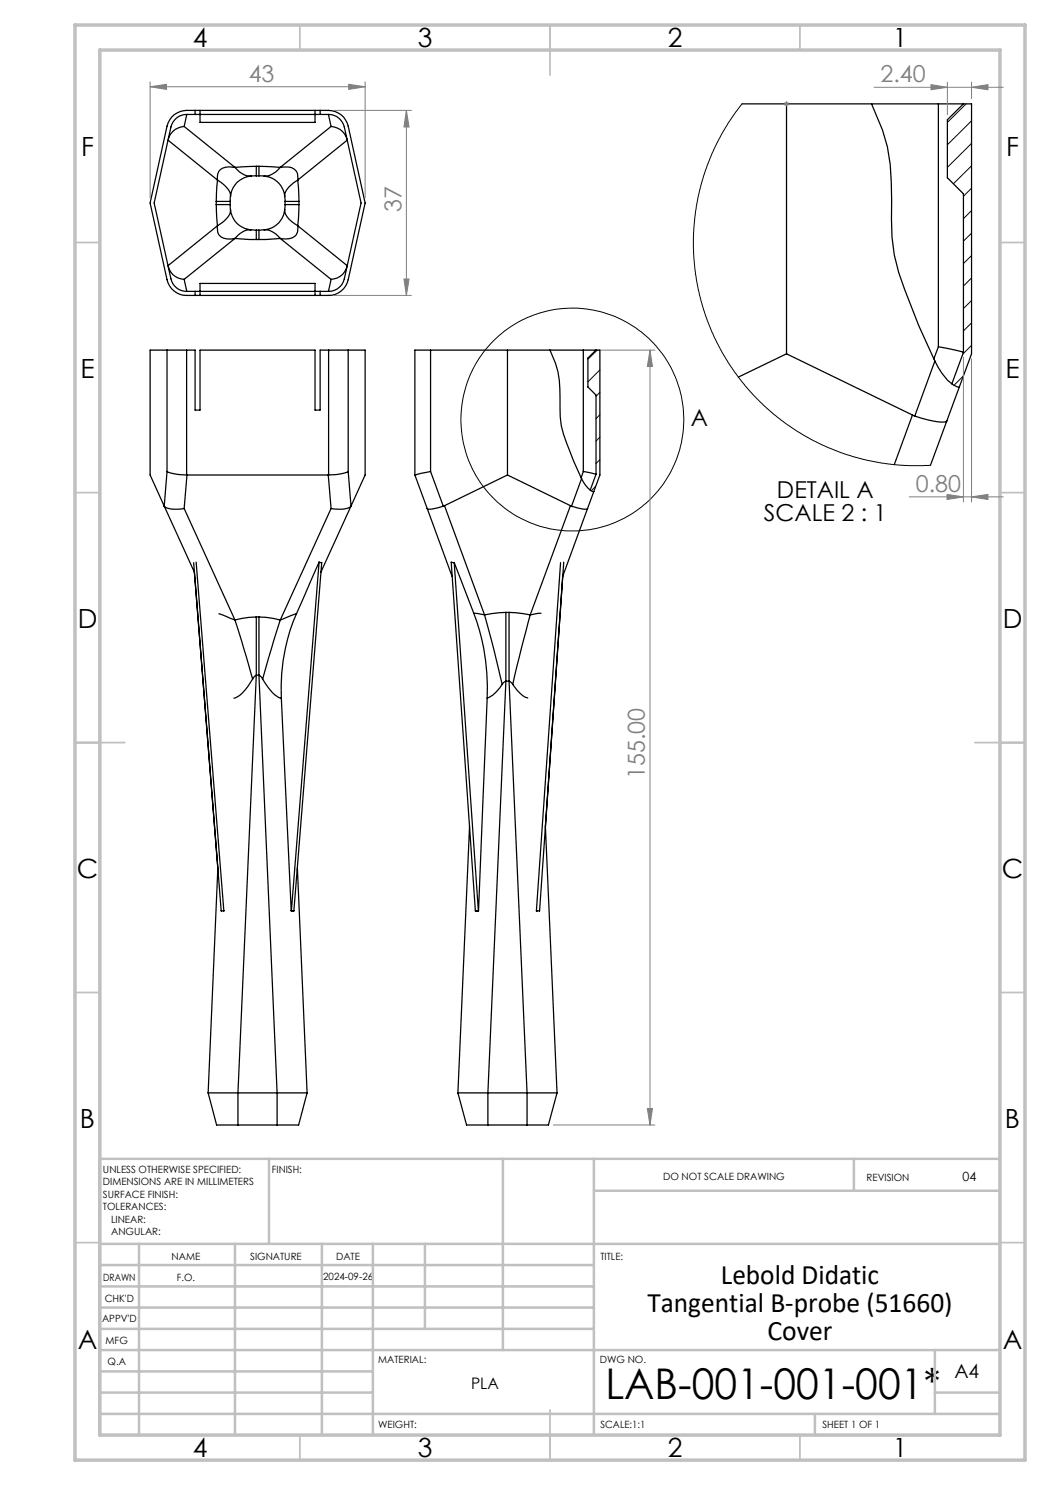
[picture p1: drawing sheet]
<svg xmlns="http://www.w3.org/2000/svg" width="210mm" height="297mm" viewBox="0 0 210 297" stroke-linecap="round" stroke-linejoin="round" font-family="sans-serif">
<g fill="none" stroke="#000" stroke-width=".25">
<path d="M33.6 28l9.9 8M34.3 23.4a4.3 4.3 0 0 1 3-1.3h28.4a4 4 0 0 1 3.9 3.1l3.4 15.4-3.4 15.3a4 4 0 0 1-3.9 3.2h-28.4a4 4 0 0 1-3.9-3.2l-3.4-15.3 3.4-15.4zM36.8 25.3a3.4 3.4 0 0 0-3.1 2.6M36.8 25.3l10.2 8.2M37.4 22.9l-.6 2.4M39 22.1v.8M40 22.1v2.4h23v-2.4M43.5 36l-.2 4.3M46.1 39.3l-.1 1M47 33.5a4 4 0 0 0 4.3 1.7M47 33.5a3.1 3.1 0 0 0-3.2 .8l-.3 .5v1.2M50.2 35.2a4.4 4.4 0 0 0-4.1 4.1v-.1a3.7 3.7 0 0 0-1.9-2.7l-.7-.5"/>
<path d="M51.3 33.3l-4.3 .2M51.3 33.3v1.9M51.3 35.2h.5M51.3 33.3h.5M51.8 33.3l4.3 .2M51.8 33.3v1.9M52.8 35.2a4.4 4.4 0 0 1 4.1 4.1M56.1 33.5a4 4 0 0 1-4.3 1.7M56.1 33.5l.7-.1a2.18 2.18 0 0 1 2.7 2.6M56.9 39.3l.1 1M59.5 36l.3 4.3M59.5 36l-.7 .5a3.7 3.7 0 0 0-1.9 2.8"/>
<path d="M64 22.1v.8M65.7 22.9l.5 2.4M65.7 22.9a3.2 3.2 0 0 1 3.2 2.5l3.3 15.2-3.3 15.2a3.2 3.2 0 0 1-3.2 2.5M65.7 22.9h-28.4a3.2 3.2 0 0 0-3.1 2.5l-3.4 15.2 3.4 15.2a3.2 3.2 0 0 0 3.1 2.5h28.4M66.2 25.3a3.4 3.4 0 0 1 3.2 2.6M66.2 25.3l-10.1 8.2M69.4 28l-9.9 8M148.4 20.8h39.3M157.3 20.8v50M174.3 20.8a33.5 33.5 0 0 1 4 15.7v3.6a39.9 39.9 0 0 0 2.6 17.8l2.9 7.3 3.2 7M187.7 20.8h5M187.7 20.8v48.6"/>
<path d="M192.7 20.8h1.6v50l-8.2 22.3M192.7 20.8l-3.2 3.2v11.6l3.2 3.2v31.7M33.7 53.3a3.3 3.3 0 0 0 3.1 2.6M36.8 55.9l.6 2.4M39 58.3v.8M40 59.1v-2.4h23v2.4M43.3 40.9l.2 4.3M43.3 40.3h2.7M43.3 40.9h2.7M43.3 40.3v.6M43.5 45.2a5.1 5.1 0 0 0 2.6-2.8v-.5a4.4 4.4 0 0 0 4.1 4.1M43.5 45.2a2.19 2.19 0 0 0 2.7 2.6l.8-.1"/>
<path d="M43.5 45.2l-9.9 7.9M46 40.9l.1 1M46 40.3v.6M47 47.7l4.3 .2M47 47.7l-10.2 8.2M50.2 46h1.1M50.2 46a3.8 3.8 0 0 0-3.2 1.7M51.3 46v1.9M51.3 46h.5M51.3 47.9h.5M51.8 46v1.9M52.8 46h-1"/>
<path d="M52.8 46a3.9 3.9 0 0 1 3.3 1.7M56.1 47.7l-4.3 .2M56.1 47.7l10.1 8.2M56.9 41.9a4.4 4.4 0 0 1-4.1 4.1M56.9 41.9v.1a3.6 3.6 0 0 0 1.9 2.7l.7 .5M57 40.9l-.1 1M57 40.3h2.8M57 40.9h2.8M57 40.3v.6M59.5 45.2a2.07 2.07 0 0 1-2.3 2.6l-1.1-.1M59.5 45.2l9.9 7.9M59.8 40.9l-.3 4.3"/>
<path d="M59.8 40.3v.6M64 58.3v.8M66.2 55.9l-.5 2.4M69.4 53.3a3.3 3.3 0 0 1-3.2 2.6M33.4 70h3.9M33.4 70h-3.4v25l8.9 19.4M33.4 70v24.3M37.3 70h1.7v12h1v-12h23v12h1v-12h1.7M37.3 70v25M65.7 70h3.9M65.7 70v25M69.6 70v24.3"/>
<path d="M69.6 70h3.4v25l-2.8 6.1M86.1 70h-3.1v25M86.1 70h30.6M86.1 70v24.3M101.5 70v25M110 70a18.2 18.2 0 0 1 2 9.7 19.9 19.9 0 0 0 1.3 8.9l1.4 3.6 1.6 3.5M116.7 70h2.5M116.7 70v24.3M119.2 70h.8v25l-2.5 6.7M119.2 70l-1.6 1.6v5.8l1.6 1.6v15.9M157.3 70.8l25.2 12.2M157.3 70.8l-9.6 4.6"/>
<path d="M187 72.2a12.4 12.4 0 0 0 3.6 4.8l1.2 .5M187 72.2l-4 11M187.7 69.4l5 1.1M187.7 69.4l-.9 2.4M192.7 70.5l-2.3 6.3M33.4 94.3a9.3 9.3 0 0 0 3.9 .7M33.4 94.3l-.6 6.9M37.3 95h28.4M37.4 95l-.6 6.7M65.7 95l.5 6.7M69.6 94.3a9.3 9.3 0 0 1-3.9 .7M69.6 94.3l.6 6.9"/>
<path d="M83 95h.1M83 95l2.4 6.7M86.1 94.3l-3.1 .7M86.1 94.3l2.6 6.9M101.5 95l12.6 6.1M101.5 95l-12.6 6.1M116.3 95.7a4.5 4.5 0 0 0 2.4 2.7M116.3 95.7l-2 5.5M116.7 94.3l2.5 .6M116.7 94.3l-.5 1.2M119.2 94.9l-1.2 3.1M182.5 83l.5 .2"/>
<path d="M182.5 83l-3.6 9.9M183 83.2l4.4 1.1a2.32 2.32 0 0 0 2-.1M32.8 101.1v.1M32.8 101.2a4.9 4.9 0 0 0 4 .5M36.8 101.7l10.2 22.3M38.7 112.5l5.5 69.7h.6M39.2 112.4l5.6 69.8M63.8 112.4l-4.5 10.3M63.8 112.4l.5 .1-5.5 69.7M63.8 112.4l-5.5 69.8M66.2 101.7l-10.1 22.3M70.2 101.2a4.9 4.9 0 0 1-4 .5"/>
<path d="M70.2 101.1v.1M70.2 101.1l-6 13.3M85.4 101.7l5 13.6M88.7 101.2a4.7 4.7 0 0 1-3.3 .5M88.9 101.1l-.2 .1M88.9 101.1l8 21.9M90.8 112.5l4 10.2M90.8 112.5l-.6-.1 4.9 69.8h.6M90.8 112.5l4.9 69.7M112.1 112.5l-4.8 69.7M112.7 112.4l-4.8 69.8h-.6M114.1 101.1l.2 .1"/>
<path d="M114.1 101.1l-8.1 21.9M114.3 101.2l2.2 .6h.7l.3-.1M117.5 101.7l-5 13.6M43.8 122.8l3.2 1.2M47 124l3.5 11.8M50.5 135.8a7 7 0 0 1-3.7 3.8M51.3 123.4l-1.5 .1-2.8 .5M51.3 135l-.8 .8M51.3 123.4v11.6M51.3 123.4h.5M51.3 135l-3.7 83.6M51.3 135h.5"/>
<path d="M51.8 123.4l1.4 .1 2.9 .5M51.8 135l.7 .8M51.8 123.4v11.6M51.8 135l3.6 83.6M52.5 135.8l.6 .9a5.7 5.7 0 0 0 3.2 3M56.1 124l-3.6 11.8M56.3 139.7l1.9 42.5M59.3 122.7l-3.2 1.3M59.3 122.7a37.7 37.7 0 0 0-3 17M94.8 122.7l2.1 .3M94.8 122.7a41.9 41.9 0 0 1 2.6 16.9M96.9 123l1.8 6.8 1.7 7.1"/>
<path d="M97.4 139.6l-1.7 42.6M100.4 136.9a6.9 6.9 0 0 1-3 2.7M101.2 122.5l-4.3 .5M101.2 136.2l-.8 .7M101.2 122.5v13.7M101.2 122.5h.6M101.2 136.2l-3.6 82.4M101.2 136.2h.6M101.8 122.5l4.2 .5M101.8 136.2l.8 .7M101.8 122.5v13.7M101.8 136.2l3.6 82.4"/>
<path d="M102.6 136.9l.3 .4a5.3 5.3 0 0 0 2.7 2.3M106 123l-3.4 13.9M108.2 122.7l-2.2 .3M43.6 173.6l-2 45M59.5 173.6l1.9 45M93.9 165.3l-2.3 53.3M109.1 165.3l2.3 53.3M58.2 182.2h.5M58.2 182.2h.6M95.1 182.2h.6M107.3 182.2h.1M41.6 218.6h6"/>
<path d="M41.6 218.6l1.7 6.4h4.3M47.6 218.6v6.4M47.6 218.6h7.8M55.4 218.6h6M55.4 218.6v6.4M61.4 218.6l-1.7 6.4h-4.3M91.6 218.6h6M91.6 218.6l1.7 6.4h4.3M97.6 218.6h7.8M97.6 218.6v6.4M105.4 218.6h6M105.4 218.6v6.4"/>
<path d="M111.4 218.6l-1.7 6.4h-4.3M47.6 225h7.8M97.6 225h7.8"/>
</g>
<g fill="none" stroke="#000" stroke-width=".2">
<path d="M148.4 20.8l-1.3 1.6-2.4 3.8-2.2 4.4-1.4 3.5-.9 2.9-.9 3.8-.3 2.7-.3 3v3.2l.6 6.2 .6 3.2 1 3.4 1.5 3.9 .9 2 1.8 3.2 1.9 3 2.1 2.6 1.7 2 4 3.7 2.4 1.9 3.2 2.1 2.1 1.1 3.1 1.5 3.3 1.3 3.7 1.1 3.9 .7 3.3 .4 6.3 .1M193.2 20.8l-3.7 3.7M194.3 24.2l-4.8 4.8M194.3 28.7l-4.8 4.8M194.3 33.2l-3.6 3.6M194.3 37.6l-1.6 1.7M194.3 42.1l-1.6 1.6M194.3 46.6l-1.6 1.6M194.3 51.1l-1.6 1.6M194.3 55.6l-1.6 1.6M119.5 70l-1.9 1.9M120 74l-2.4 2.4"/>
<path d="M120 78.5l-.8 .8M192.7 75.2l-1.9 1.9M194.3 60.1l-1.6 1.6M194.3 64.6l-1.6 1.6M194.3 69.1l-1.7 1.7M119.2 97.2l-.9 1M120 82.9l-.8 .8M120 87.4l-.8 .8M120 91.9l-.8 .8"/>
<circle cx="114.5" cy="83.9" r="22.3"/>
</g>
<g fill="none" stroke="#808080" stroke-width=".2">
<path d="M30 17.4l3.3-.5v1zM30 16.4v23.2M30 17.4h43M69.7 16.9l3.3 .5-3.3 .5zM73 16.4v23.2M174.8 17.5h25.9M186.2 16.9l3.3 .6-3.3 .5zM189.5 16.4v6.6M194.3 17.5l3.3-.6v1.1zM194.3 16.4v3.4M66.7 22.1h15.6M81.3 22.1l.5 3.3h-1z"/>
<path d="M81.3 22.1v37M156.8 20.8h1M157 20.4l.7 .7M157.3 20.2v1.1M157.7 20.4l-.7 .7M66.7 59.1h15.6M80.8 55.8h1l-.5 3.3zM120.2 70h10.8M130 70l.5 3.3h-1zM130 70v155M192.7 71.5v28.9M194.3 71.8v28.6"/>
<path d="M181.9 99.4h18.8M189.4 98.9l3.3 .5-3.3 .5zM194.3 99.4l3.3-.5v1zM110.7 225h20.3M129.5 221.7h1l-.5 3.3z"/>
</g>
<g fill="none" stroke="#c0c0c0" stroke-width=".35">
<path d="M60 5v5M110 5v10M160 5v5M15 48.5h5M200 48.5h5M15 98.5h5M200 98.5h5M15 148.5h10M195 148.5h10M15 198.5h5M200 198.5h5M15 248.5h5"/>
<path d="M200 248.5h5M60 287v5M110 282v10M160 287v5"/>
</g>
<g fill="none" stroke="#c0c0c0" stroke-width=".5">
<path d="M53.8 231.8v17M100.6 231.8v38.2M118.8 231.8v55.2M118.8 238.2h81.2M170.8 231.8v6.4M200 231.8h-180v55.2M20 248.8h180M20 257.3h98.8M20 253h98.8M27.8 248.8v38.2M47 248.8v38.2M64.4 248.8v38.2"/>
<path d="M74.6 248.8v38.2M85 248.8v17M20 265.8h98.8M20 261.5h98.8M20 278.5h54.6M20 274.3h54.6M20 270h180M187 278.5h13M187 270v12.8M20 282.8h180M163 282.8v4.2"/>
</g>
<path d="M15 5h190v287h-190zM20 10h180v277h-180z" fill="none" stroke="#c0c0c0" stroke-width=".7"/>
<g fill="#808080">
<path d="M81.3 22.1l.5 3.3h-1zM80.8 55.8h1l-.5 3.3z"/>
<path d="M130 70l.5 3.3h-1zM129.5 221.7h1l-.5 3.3z"/>
<path d="M30 17.4l3.3-.5v1zM69.7 16.9l3.3 .5-3.3 .5zM186.2 16.9l3.3 .6-3.3 .5zM194.3 17.5l3.3-.6v1.1zM189.4 98.9l3.3 .5-3.3 .5zM194.3 99.4l3.3-.5v1z"/>
</g>
<text font-size="8.5" x="121.1" y="279.7">LAB-001-001-001*</text>
<g font-size="5.6">
<text x="144.2" y="256.7">Lebold Didatic</text>
<text x="129.5" y="262.4">Tangential B-probe (51660)</text>
<text x="153.5" y="268">Cover</text>
</g>
<g font-size="5.3">
<text x="38.5" y="9.5">4</text>
<text x="83.5" y="9.5">3</text>
<text x="133.6" y="9.5">2</text>
<text x="178.6" y="9.5">1</text>
<text x="16.2" y="31.3">F</text>
<text x="201.2" y="31.3">F</text>
<text x="16.1" y="75.5">E</text>
<text x="201.1" y="75.5">E</text>
<text x="15.5" y="125.5">D</text>
<text x="200.5" y="125.5">D</text>
<text x="15.4" y="175.5">C</text>
<text x="200.4" y="175.5">C</text>
<text x="16" y="225.5">B</text>
<text x="201" y="225.5">B</text>
<text x="15.5" y="269.8">A</text>
<text x="200.5" y="269.8">A</text>
<text x="38.5" y="291.5">4</text>
<text x="83.5" y="291.5">3</text>
<text x="133.6" y="291.5">2</text>
<text x="178.6" y="291.5">1</text>
</g>
<g font-size="4.7" fill="#808080">
<text x="49.7" y="16.3">43</text>
<text x="176.1" y="16.4">2.40</text>
<text x="80.3" y="42.4" transform="rotate(-90 80.3 42.4)">37</text>
<text x="183.2" y="98.4">0.80</text>
<text x="129" y="155.8" transform="rotate(-90 129 155.8)">155.00</text>
</g>
<g font-size="4.7">
<text x="138.2" y="85.2">A</text>
<text x="155.4" y="99.7">DETAIL A</text>
<text x="152.8" y="104.2">SCALE 2 : 1</text>
</g>
<text font-size="3.9" x="190.9" y="275.5">A4</text>
<text font-size="3.2" x="94.2" y="277.9">PLA</text>
<text font-size="2.5" x="192.5" y="236.1">04</text>
<g font-size="2">
<text x="20.6" y="234.6">UNLESS OTHERWISE SPECIFIED:</text>
<text x="20.6" y="237.1">DIMENSIONS ARE IN MILLIMETERS</text>
<text x="20.6" y="239.6">SURFACE FINISH:</text>
<text x="54.4" y="234.6">FINISH:</text>
<text x="132.6" y="236">DO NOT SCALE DRAWING</text>
<text x="173.3" y="236.2">REVISION</text>
<text x="20.6" y="242.1">TOLERANCES:</text>
<text x="22.2" y="244.6">LINEAR:</text>
<text x="22.2" y="247.1">ANGULAR:</text>
<text x="34.3" y="252">NAME</text>
<text x="50" y="251.9">SIGNATURE</text>
<text x="67.2" y="251.9">DATE</text>
<text x="120.1" y="251.9">TITLE:</text>
<text x="20.6" y="256.1">DRAWN</text>
<text x="35.3" y="256.1">F.O.</text>
<text x="64.6" y="255.9">2024-09-26</text>
<text x="20.9" y="260.3">CHK'D</text>
<text x="20.4" y="264.4">APPV'D</text>
<text x="21.1" y="268.8">MFG</text>
<text x="21.5" y="273">Q.A</text>
<text x="75.6" y="272.5">MATERIAL:</text>
<text x="120" y="272.5">DWG NO.</text>
<text x="75.6" y="285.5">WEIGHT:</text>
<text x="120.1" y="285.6">SCALE:1:1</text>
<text x="164.5" y="285.6">SHEET 1 OF 1</text>
</g>
</svg>
